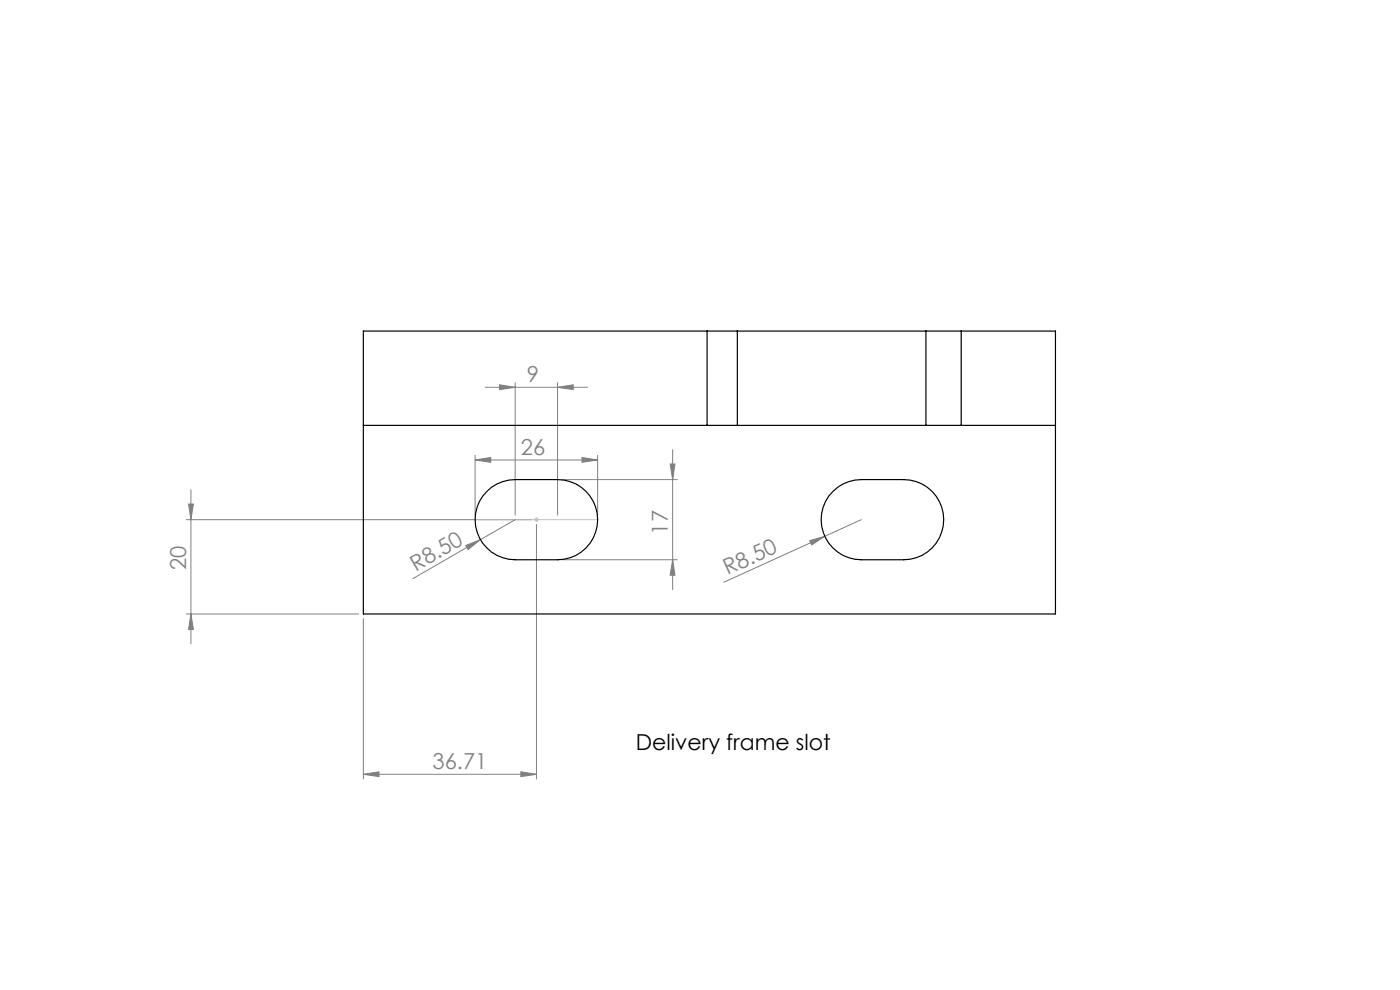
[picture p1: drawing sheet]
<svg xmlns="http://www.w3.org/2000/svg" width="297mm" height="210mm" viewBox="0 0 297 210" stroke-linecap="round" stroke-linejoin="round" font-family="sans-serif">
<g fill="none" stroke="#808080" stroke-width=".21">
<path d="M100.8 97.6l3.3-.6v1.1zM100.8 96.6v12.6M100.8 97.6h26M102.9 82.2h21.7M106 81.6l3.3 .6-3.3 .4zM109.3 81.2v28M118.3 82.2l3.3-.6v1zM118.3 81.2v28M123.5 97l3.3 .6-3.3 .5zM126.8 96.6v12.6M142.2 98.4h1l-.5 3.3zM142.7 95.4v29.7"/>
<path d="M39.5 110.2h73.3M40 106.9h1l-.5 3.3zM40.5 103.9v32.7M98.8 115.7l3.1-1.2-2.6 2.1zM101.9 114.5l-14.3 8.3M109.3 110.2l-7.4 4.3M113.8 111.2v54M119.3 101.7h24.4M119.3 118.7h24.4M142.7 118.7l.5 3.3h-1zM171.8 114.7l3.2-.9-2.8 1.8zM175 113.8l-21.4 9.7"/>
<path d="M182.7 110.2l-7.7 3.6M39.5 130.2h36.6M40.5 130.2l.5 3.3h-1zM77.1 131.2v34M77.1 164.2l3.3-.5v1zM77.1 164.2h36.7M110.5 163.7l3.3 .5-3.3 .5z"/>
</g>
<path d="M100.8 110.2h26M113.5 109.9l.7 .7M113.8 109.7v1M114.2 109.9l-.7 .7" fill="none" stroke="#c0c0c0" stroke-width=".21"/>
<g fill="#808080">
<path d="M171.8 114.7l3.2-.9-2.8 1.8z"/>
<path d="M98.8 115.7l3.1-1.2-2.6 2.1z"/>
<path d="M110.5 163.7l3.3 .5-3.3 .5zM77.1 164.2l3.3-.5v1z"/>
<path d="M100.8 97.6l3.3-.6v1.1zM123.5 97l3.3 .6-3.3 .5z"/>
<path d="M40 106.9h1l-.5 3.3zM40.5 130.2l.5 3.3h-1z"/>
<path d="M106 81.6l3.3 .6-3.3 .4zM118.3 82.2l3.3-.6v1z"/>
<path d="M142.2 98.4h1l-.5 3.3zM142.7 118.7l.5 3.3h-1z"/>
</g>
<path d="M150 70.2v20M156.4 70.2h40M156.4 70.2h-79.3v60h146.8v-60h-27.5M156.4 70.2v20M196.4 70.2v20M203.9 70.2v20M77.1 90.2h79.3M156.4 90.2h40M196.4 90.2h27.5M103.3 104.2a8.3 8.3 0 0 1 6-2.5h9a8.5 8.5 0 0 1 8.5 8.5 8.5 8.5 0 0 1-8.5 8.5h-9a8.5 8.5 0 0 1-7.9-5.2 8.5 8.5 0 0 1 1.9-9.3zM176.7 104.2a8.3 8.3 0 0 1 6-2.5h9a8.5 8.5 0 0 1 8.5 8.5 8.5 8.5 0 0 1-8.5 8.5h-9a8.5 8.5 0 0 1-7.8-5.2 8.5 8.5 0 0 1 1.8-9.3z" fill="none" stroke="#000" stroke-width=".25"/>
<g font-size="4.7" fill="#808080">
<text x="111.8" y="81.1">9</text>
<text x="110.5" y="96.5">26</text>
<text x="141.7" y="113.4" transform="rotate(-90 141.7 113.4)">17</text>
<text x="39.5" y="121" transform="rotate(-90 39.5 121)">20</text>
<text x="88.2" y="121.3" transform="rotate(-30 88.2 121.3)">R8.50</text>
<text x="154.4" y="122.1" transform="rotate(-25 154.4 122.1)">R8.50</text>
<text x="91.8" y="163.2">36.71</text>
</g>
<text font-size="4.7" x="134.9" y="159">Delivery frame slot</text>
</svg>
